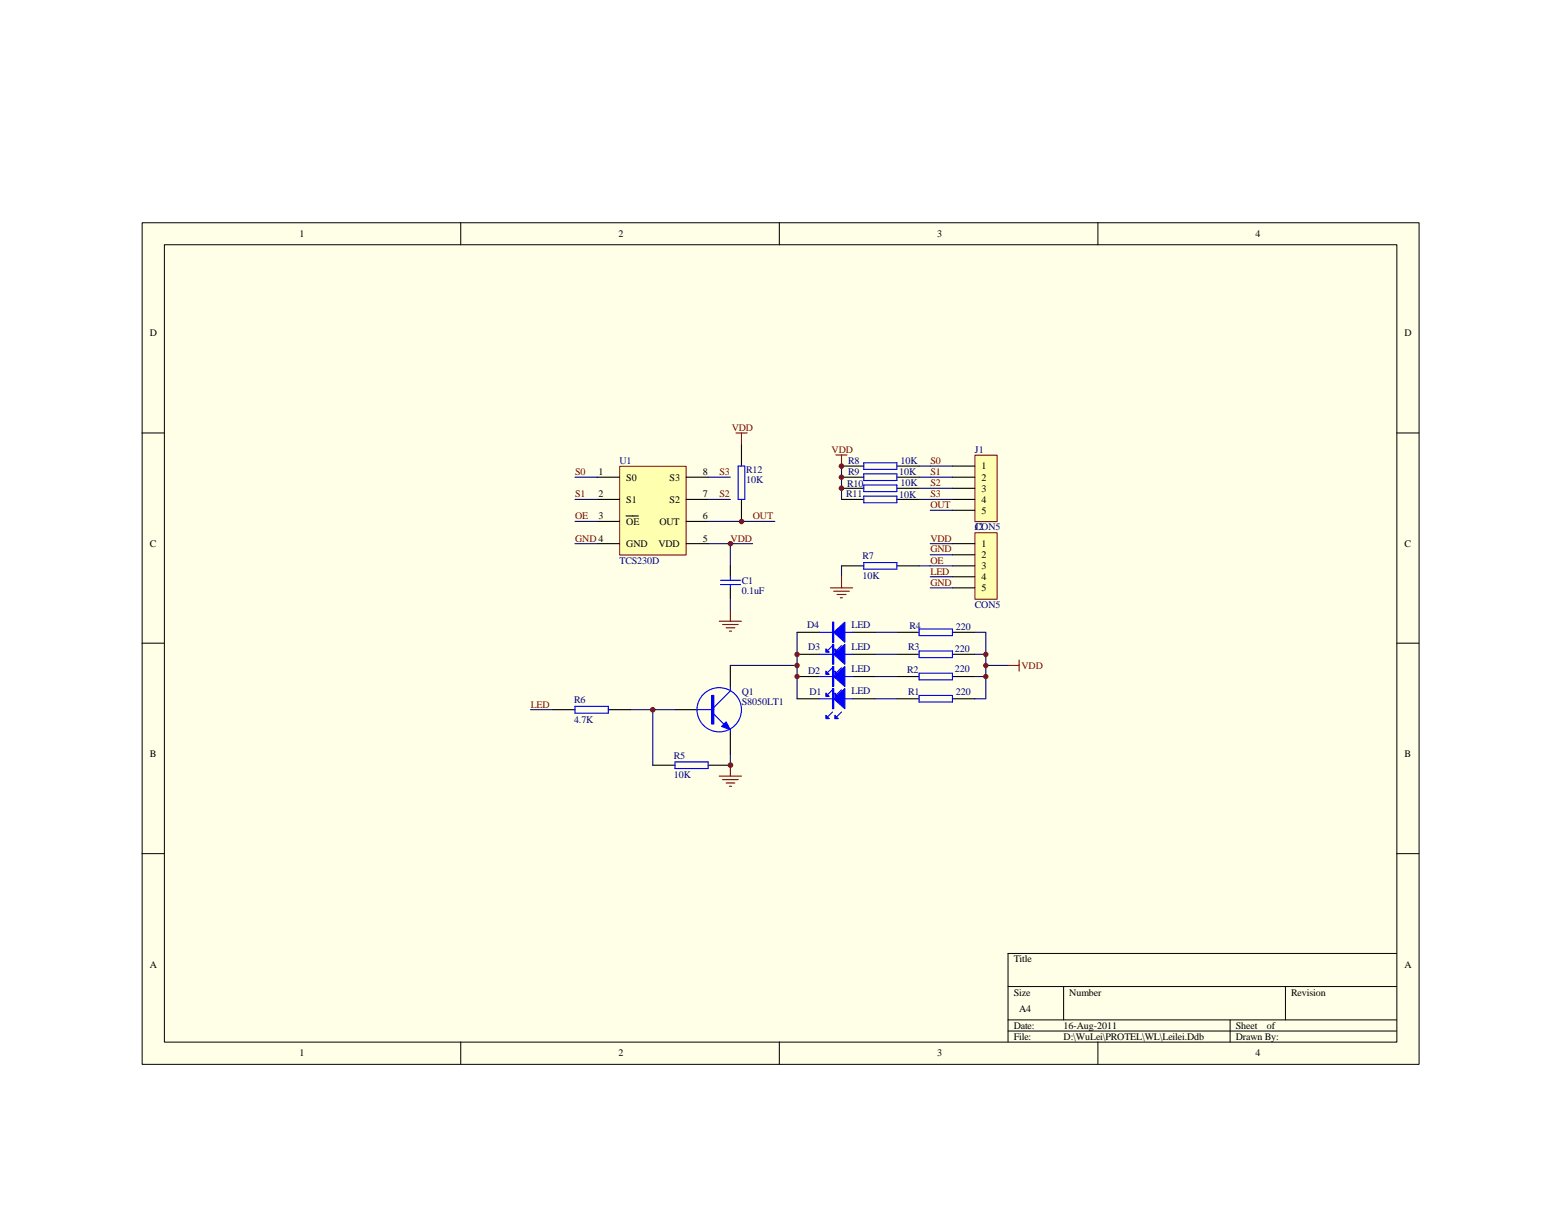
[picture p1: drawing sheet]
<svg xmlns="http://www.w3.org/2000/svg" width="279mm" height="216mm" viewBox="0 0 279 216" stroke-linecap="round" stroke-linejoin="round" font-family="sans-serif">
<path d="M25.4 39.9h228.6v150.6h-228.6z" fill="#ffffe8"/>
<g fill="none" stroke="#000" stroke-width=".18">
<path d="M25.4 39.9h228.6v150.6h-228.6zM82.5 39.8v4M139.5 39.8v4M196.5 39.8v4M29.4 43.8h220.6v142.8h-220.6zM25.4 77.5h4M250 77.5h4M25.4 115.1h4M250 115.1h4M25.4 152.8h4M250 152.8h4M180.4 176.6h69.6"/>
<path d="M190.4 176.6v6M230.1 176.6v6M250 170.7h-69.6v15.8M82.5 186.5v4M139.5 186.5v4M180.4 182.6h69.6M180.4 184.6h69.6M196.5 186.5v4M220.2 182.6v3.9"/>
</g>
<path d="M111 83.5h11.8v15.9h-11.8z" fill="#ffffb0"/>
<path d="M110.9 83.5h11.9v15.9h-11.9z" fill="none" stroke="#800000" stroke-width=".18"/>
<path d="M106.9 85.4h4M106.9 89.4h4M106.9 93.3h4M106.9 97.3h4M112.1 92.4h2.2M122.8 85.4h3.9M122.8 89.4h3.9M122.8 93.3h3.9M122.8 97.3h3.9" fill="none" stroke="#000" stroke-width=".2"/>
<path d="M174.5 81.5h4v11.9h-4z" fill="#ffffb0"/>
<path d="M174.5 81.5h4v11.9h-4z" fill="none" stroke="#800000" stroke-width=".18"/>
<path d="M170.5 83.4h4M170.5 85.4h4M170.5 87.4h4M170.5 89.4h4M170.5 91.4h4" fill="none" stroke="#000" stroke-width=".2"/>
<path d="M174.5 95.4h4v11.9h-4z" fill="#ffffb0"/>
<path d="M174.5 95.4h4v11.9h-4z" fill="none" stroke="#800000" stroke-width=".18"/>
<g fill="none" stroke="#000" stroke-width=".2">
<path d="M170.5 97.3h4M170.5 99.3h4M130.7 101.3v2M130.7 105.2v2M130.7 119.1v4M160.5 117.1h4M160.5 113.2h4M170.5 101.3h4M170.5 103.3h4M170.5 105.2h4M170.5 117.1h4M170.5 113.2h4"/>
<path d="M120.8 127h4M130.7 131v4M160.5 125.1h4M160.5 121.1h4M170.5 125.1h4M170.5 121.1h4"/>
</g>
<g fill="none" stroke="#000080" stroke-width=".2">
<path d="M102.9 85.4h4M102.9 89.4h4M102.9 93.3h4M102.9 97.3h4M126.7 85.4h4M126.7 89.4h4M126.7 93.3h4M126.7 97.3h4v4M166.5 85.4h4M166.5 89.4h4M166.5 97.3h4M166.5 83.4h4"/>
<path d="M166.5 87.4h4M166.5 91.4h4M166.5 99.3h4M130.7 107.2v2M156.6 117.1h3.9M156.6 113.2h3.9M166.5 101.3h4M166.5 103.3h4M166.5 105.2h4M176.4 119.1h4M156.6 125.1h3.9M156.6 121.1h3.9"/>
</g>
<g fill="none" stroke="#00f" stroke-width=".2">
<path d="M128.9 104.6h3.6M128.9 103.9h3.6M130.7 103.3v.6M130.7 104.6v.6M164.5 112.6h6v1.2h-6zM164.5 116.5h6v1.2h-6zM124.8 127h3M127.4 124.5h.4v5.1h-.4zM127.8 127.8l1.7 1.8M130.7 123.1v.6l-2.9 3M130.7 130.6v.4M164.5 120.5h6v1.2h-6z"/>
<path d="M164.5 124.5h6v1.2h-6z"/>
</g>
<path d="M128.7 111.2h4M129.3 111.8h2.8M130 112.4h1.5M130.6 113h.3M130.7 109.2v2" fill="none" stroke="#800000" stroke-width=".2"/>
<path d="M127.6 124.5v5.1" fill="none" stroke="#00f" stroke-width=".38"/>
<path d="M129.2 130l.8-.8 .7 1.4z" fill="#00f"/>
<g fill="none" stroke="#00f" stroke-width=".2">
<path d="M120.8 136.4h5.9v1.2h-5.9zM129.2 130l.8-.8 .7 1.4zM146.6 125.1h6M149 127.5l-.8 .8M150.6 127.5l-.8 .8"/>
<circle cx="128.7" cy="127.1" r="4"/>
</g>
<path d="M116.8 137h4M126.7 137h4M142.7 125.1h3.9M152.6 125.1h4" fill="none" stroke="#000" stroke-width=".2"/>
<path d="M112.9 127h7.9M130.7 135v2" fill="none" stroke="#000080" stroke-width=".2"/>
<path d="M128.7 138.9h4M129.3 139.6h2.8M130.7 137v1.9M130 140.2h1.5M130.6 140.8h.3" fill="none" stroke="#800000" stroke-width=".2"/>
<path d="M149.2 125.1l2-1.8v3.6z" fill="#00f"/>
<path d="M149 123.3h.2v3.6h-.2zM149.2 125.1l2-1.8v3.6z" fill="none" stroke="#00f" stroke-width=".2"/>
<path d="M149.1 123.3v3.6" fill="none" stroke="#00f" stroke-width=".21"/>
<path d="M147.8 128.1l.6 .6h-.6z" fill="#00f"/>
<path d="M147.8 128.1l.6 .6h-.6z" fill="none" stroke="#00f" stroke-width=".2"/>
<path d="M149.4 128.1l.6 .6h-.6z" fill="#00f"/>
<path d="M146.6 121.1h6M149 123.5l-.8 .8M149.4 128.1l.6 .6h-.6zM150.6 123.5l-.8 .8" fill="none" stroke="#00f" stroke-width=".2"/>
<path d="M142.7 121.1h3.9M152.6 121.1h4" fill="none" stroke="#000" stroke-width=".2"/>
<path d="M149.2 121.1l2-1.8v3.6z" fill="#00f"/>
<path d="M149 119.3h.2v3.6h-.2zM149.2 121.1l2-1.8v3.6z" fill="none" stroke="#00f" stroke-width=".2"/>
<path d="M149.1 119.3v3.6" fill="none" stroke="#00f" stroke-width=".21"/>
<path d="M147.8 124.1l.6 .6h-.6z" fill="#00f"/>
<path d="M147.8 124.1l.6 .6h-.6z" fill="none" stroke="#00f" stroke-width=".2"/>
<path d="M149.4 124.1l.6 .6h-.6z" fill="#00f"/>
<path d="M146.6 117.1h6M149 119.5l-.8 .8M150.6 119.5l-.8 .8M149.4 124.1l.6 .6h-.6z" fill="none" stroke="#00f" stroke-width=".2"/>
<path d="M142.7 117.1h3.9M152.6 117.1h4" fill="none" stroke="#000" stroke-width=".2"/>
<path d="M149.2 117.1l2-1.7v3.5z" fill="#00f"/>
<path d="M149 115.4h.2v3.5h-.2zM149.2 117.1l2-1.7v3.5z" fill="none" stroke="#00f" stroke-width=".2"/>
<path d="M149.1 115.4v3.5" fill="none" stroke="#00f" stroke-width=".21"/>
<path d="M147.8 120.1l.6 .6h-.6z" fill="#00f"/>
<path d="M147.8 120.1l.6 .6h-.6z" fill="none" stroke="#00f" stroke-width=".2"/>
<path d="M149.4 120.1l.6 .6h-.6z" fill="#00f"/>
<path d="M146.6 113.2h6M149 115.6l-.8 .8M150.6 115.6l-.8 .8M149.4 120.1l.6 .6h-.6z" fill="none" stroke="#00f" stroke-width=".2"/>
<path d="M142.7 113.2h3.9M152.6 113.2h4" fill="none" stroke="#000" stroke-width=".2"/>
<path d="M149.2 113.2l2-1.8v3.6z" fill="#00f"/>
<path d="M149 111.4h.2v3.6h-.2zM149.2 113.2l2-1.8v3.6z" fill="none" stroke="#00f" stroke-width=".2"/>
<path d="M149.1 111.4v3.6" fill="none" stroke="#00f" stroke-width=".21"/>
<path d="M147.8 116.2l.6 .6h-.6z" fill="#00f"/>
<path d="M147.8 116.2l.6 .6h-.6z" fill="none" stroke="#00f" stroke-width=".2"/>
<path d="M149.4 116.2l.6 .6h-.6z" fill="#00f"/>
<path d="M132.1 83.4h1.2v6h-1.2zM154.6 82.8h5.9v1.2h-5.9zM154.6 84.8h5.9v1.2h-5.9zM154.6 86.8h5.9v1.2h-5.9zM154.6 88.8h5.9v1.2h-5.9zM149.4 116.2l.6 .6h-.6zM154.6 100.7h5.9v1.2h-5.9zM102.9 126.4h6v1.3h-6z" fill="none" stroke="#00f" stroke-width=".2"/>
<g fill="none" stroke="#000080" stroke-width=".2">
<path d="M130.7 93.3h8M130.7 97.3h4M150.6 83.4v6M164.5 83.4h2M164.5 85.4h2M164.5 87.4h2M164.5 89.4h2M130.7 119.1h12M142.7 113.2v11.9M150.6 101.3v2M164.5 101.3h2M174.5 113.2h1.9v11.9h-1.9"/>
<path d="M174.5 117.1h1.9M95 127h3.9M116.8 127v10M174.5 121.1h1.9"/>
</g>
<g fill="none" stroke="#000" stroke-width=".2">
<path d="M132.7 79.5v3.9M132.7 89.4v3.9M150.6 83.4h4M150.6 87.4h4M150.6 85.4h4M150.6 89.4h4M160.5 83.4h4M160.5 87.4h4M160.5 85.4h4M160.5 89.4h4M150.6 101.3h4M160.5 101.3h4"/>
<path d="M98.9 127h4M108.9 127h4"/>
</g>
<path d="M131.7 77.5h2M132.7 77.5v2M149.6 81.4h2M150.6 81.4v2M148.6 105.2h4M149.2 105.8h2.8M149.8 106.4h1.6M150.4 107h.4M150.6 103.3v1.9M180.4 119.1h2M182.4 118.2v1.9" fill="none" stroke="#800000" stroke-width=".2"/>
<circle cx="130.8" cy="97.3" r=".4" fill="#800000"/>
<circle cx="130.8" cy="97.3" r=".4" fill="none" stroke="#800000" stroke-width=".18"/>
<circle cx="150.6" cy="83.5" r=".39" fill="#800000"/>
<circle cx="150.6" cy="83.5" r=".39" fill="none" stroke="#800000" stroke-width=".18"/>
<circle cx="150.6" cy="85.4" r=".39" fill="#800000"/>
<circle cx="150.6" cy="85.4" r=".39" fill="none" stroke="#800000" stroke-width=".18"/>
<circle cx="132.7" cy="93.4" r=".4" fill="#800000"/>
<circle cx="132.7" cy="93.4" r=".4" fill="none" stroke="#800000" stroke-width=".18"/>
<circle cx="176.4" cy="119.1" r=".39" fill="#800000"/>
<circle cx="176.4" cy="119.1" r=".39" fill="none" stroke="#800000" stroke-width=".18"/>
<circle cx="130.7" cy="137" r=".41" fill="#800000"/>
<circle cx="130.7" cy="137" r=".41" fill="none" stroke="#800000" stroke-width=".18"/>
<circle cx="142.7" cy="121.1" r=".38" fill="#800000"/>
<circle cx="142.7" cy="121.1" r=".38" fill="none" stroke="#800000" stroke-width=".18"/>
<circle cx="142.7" cy="117.2" r=".39" fill="#800000"/>
<circle cx="142.7" cy="117.2" r=".39" fill="none" stroke="#800000" stroke-width=".18"/>
<circle cx="176.4" cy="121.1" r=".38" fill="#800000"/>
<circle cx="176.4" cy="121.1" r=".38" fill="none" stroke="#800000" stroke-width=".18"/>
<circle cx="176.4" cy="117.2" r=".39" fill="#800000"/>
<circle cx="176.4" cy="117.2" r=".39" fill="none" stroke="#800000" stroke-width=".18"/>
<circle cx="116.8" cy="127.1" r=".4" fill="#800000"/>
<circle cx="116.8" cy="127.1" r=".4" fill="none" stroke="#800000" stroke-width=".18"/>
<circle cx="142.7" cy="119.1" r=".39" fill="#800000"/>
<circle cx="142.7" cy="119.1" r=".39" fill="none" stroke="#800000" stroke-width=".18"/>
<circle cx="150.6" cy="87.4" r=".39" fill="#800000"/>
<circle cx="150.6" cy="87.4" r=".39" fill="none" stroke="#800000" stroke-width=".18"/>
<g font-size="1.8">
<text x="53.6" y="42.4">1</text>
<text x="110.7" y="42.4">2</text>
<text x="167.7" y="42.4">3</text>
<text x="224.7" y="42.4">4</text>
<text x="26.8" y="60.2">D</text>
<text x="251.4" y="60.2">D</text>
<text x="107.1" y="85">1</text>
<text x="107.1" y="89">2</text>
<text x="112.1" y="86">S0</text>
<text x="119.8" y="86">S3</text>
<text x="125.8" y="89">7</text>
<text x="125.8" y="85">8</text>
<text x="175.7" y="84">1</text>
<text x="175.7" y="86">2</text>
<text x="175.7" y="88">3</text>
<text x="107.1" y="93">3</text>
<text x="112.1" y="90">S1</text>
<text x="112.1" y="93.9">OE</text>
<text x="118" y="93.9">OUT</text>
<text x="119.8" y="90">S2</text>
<text x="125.8" y="93">6</text>
<text x="175.7" y="90">4</text>
<text x="175.7" y="92">5</text>
<text x="26.8" y="97.9">C</text>
<text x="112.1" y="97.9">GND</text>
<text x="117.9" y="97.9">VDD</text>
<text x="125.8" y="96.9">5</text>
<text x="175.7" y="97.9">1</text>
<text x="175.7" y="99.9">2</text>
<text x="175.7" y="101.9">3</text>
<text x="251.4" y="97.9">C</text>
<text x="175.7" y="103.9">4</text>
<text x="175.7" y="105.8">5</text>
<text x="26.8" y="135.6">B</text>
<text x="251.4" y="135.6">B</text>
<text x="26.8" y="173.3">A</text>
<text x="181.4" y="172.3">Title</text>
<text x="251.4" y="173.3">A</text>
<text x="181.4" y="178.2">Size</text>
<text x="191.4" y="178.2">Number</text>
<text x="231.1" y="178.2">Revision</text>
<text x="181.4" y="184.1">Date:</text>
<text x="182.4" y="181.2">A4</text>
<text x="190.4" y="184.1">16-Aug-2011</text>
<text x="221.2" y="184.1">Sheet</text>
<text x="226.7" y="184.1">of</text>
<text x="53.6" y="189.1">1</text>
<text x="110.7" y="189.1">2</text>
<text x="167.7" y="189.1">3</text>
<text x="181.4" y="186.1">File:</text>
<text x="190.4" y="186.1">D:\WuLei\PROTEL\WL\Leilei.Ddb</text>
<text x="221.2" y="186.1">Drawn By:</text>
<text x="224.7" y="189.1">4</text>
</g>
<g font-size="1.8" fill="#800000">
<text x="131" y="77.1">VDD</text>
<text x="148.8" y="81.1">VDD</text>
<text x="166.5" y="83.1">S0</text>
<text x="103" y="85">S0</text>
<text x="103" y="89">S1</text>
<text x="128.8" y="89">S2</text>
<text x="128.8" y="85">S3</text>
<text x="166.5" y="85">S1</text>
<text x="166.5" y="87">S2</text>
<text x="166.5" y="89">S3</text>
<text x="103" y="93">OE</text>
<text x="134.7" y="93">OUT</text>
<text x="166.5" y="91">OUT</text>
<text x="103" y="96.9">GND 4</text>
<text x="130.8" y="96.9">VDD</text>
<text x="166.5" y="96.9">VDD</text>
<text x="166.5" y="98.9">GND</text>
<text x="166.5" y="100.9">OE</text>
<text x="166.5" y="102.9">LED</text>
<text x="166.5" y="104.9">GND</text>
<text x="182.8" y="119.7">VDD</text>
<text x="95" y="126.7">LED</text>
</g>
<g font-size="1.8" fill="#000080">
<text x="110.9" y="83.1">U1</text>
<text x="151.8" y="83.1">R8</text>
<text x="161.2" y="83.1">10K</text>
<text x="174.5" y="81.1">J1</text>
<text x="133.6" y="84.6">R12</text>
<text x="133.6" y="86.4">10K</text>
<text x="151.4" y="89">R11</text>
<text x="151.6" y="87.2">R10</text>
<text x="151.8" y="85">R9</text>
<text x="161" y="85">10K</text>
<text x="161" y="89.2">10K</text>
<text x="161.2" y="87">10K</text>
<text x="174.5" y="95">CON5</text>
<text x="174.5" y="95">J2</text>
<text x="110.9" y="100.9">TCS230D</text>
<text x="154.4" y="100.1">R7</text>
<text x="132.8" y="104.5">C1</text>
<text x="132.8" y="106.3">0.1uF</text>
<text x="154.4" y="103.7">10K</text>
<text x="144.5" y="112.4">D4</text>
<text x="152.4" y="112.4">LED</text>
<text x="162.8" y="112.6">R4</text>
<text x="171.1" y="112.8">220</text>
<text x="174.5" y="108.8">CON5</text>
<text x="144.7" y="116.4">D3</text>
<text x="152.4" y="116.4">LED</text>
<text x="162.6" y="116.4">R3</text>
<text x="170.9" y="116.8">220</text>
<text x="102.7" y="125.9">R6</text>
<text x="132.8" y="124.5">Q1</text>
<text x="144.7" y="120.7">D2</text>
<text x="144.9" y="124.5">D1</text>
<text x="152.4" y="124.3">LED</text>
<text x="152.4" y="120.3">LED</text>
<text x="162.3" y="120.5">R2</text>
<text x="162.6" y="124.5">R1</text>
<text x="170.9" y="120.3">220</text>
<text x="171.1" y="124.5">220</text>
<text x="102.7" y="129.5">4.7K</text>
<text x="132.8" y="126.3">S8050LT1</text>
<text x="120.6" y="135.8">R5</text>
<text x="120.6" y="139.4">10K</text>
</g>
</svg>
